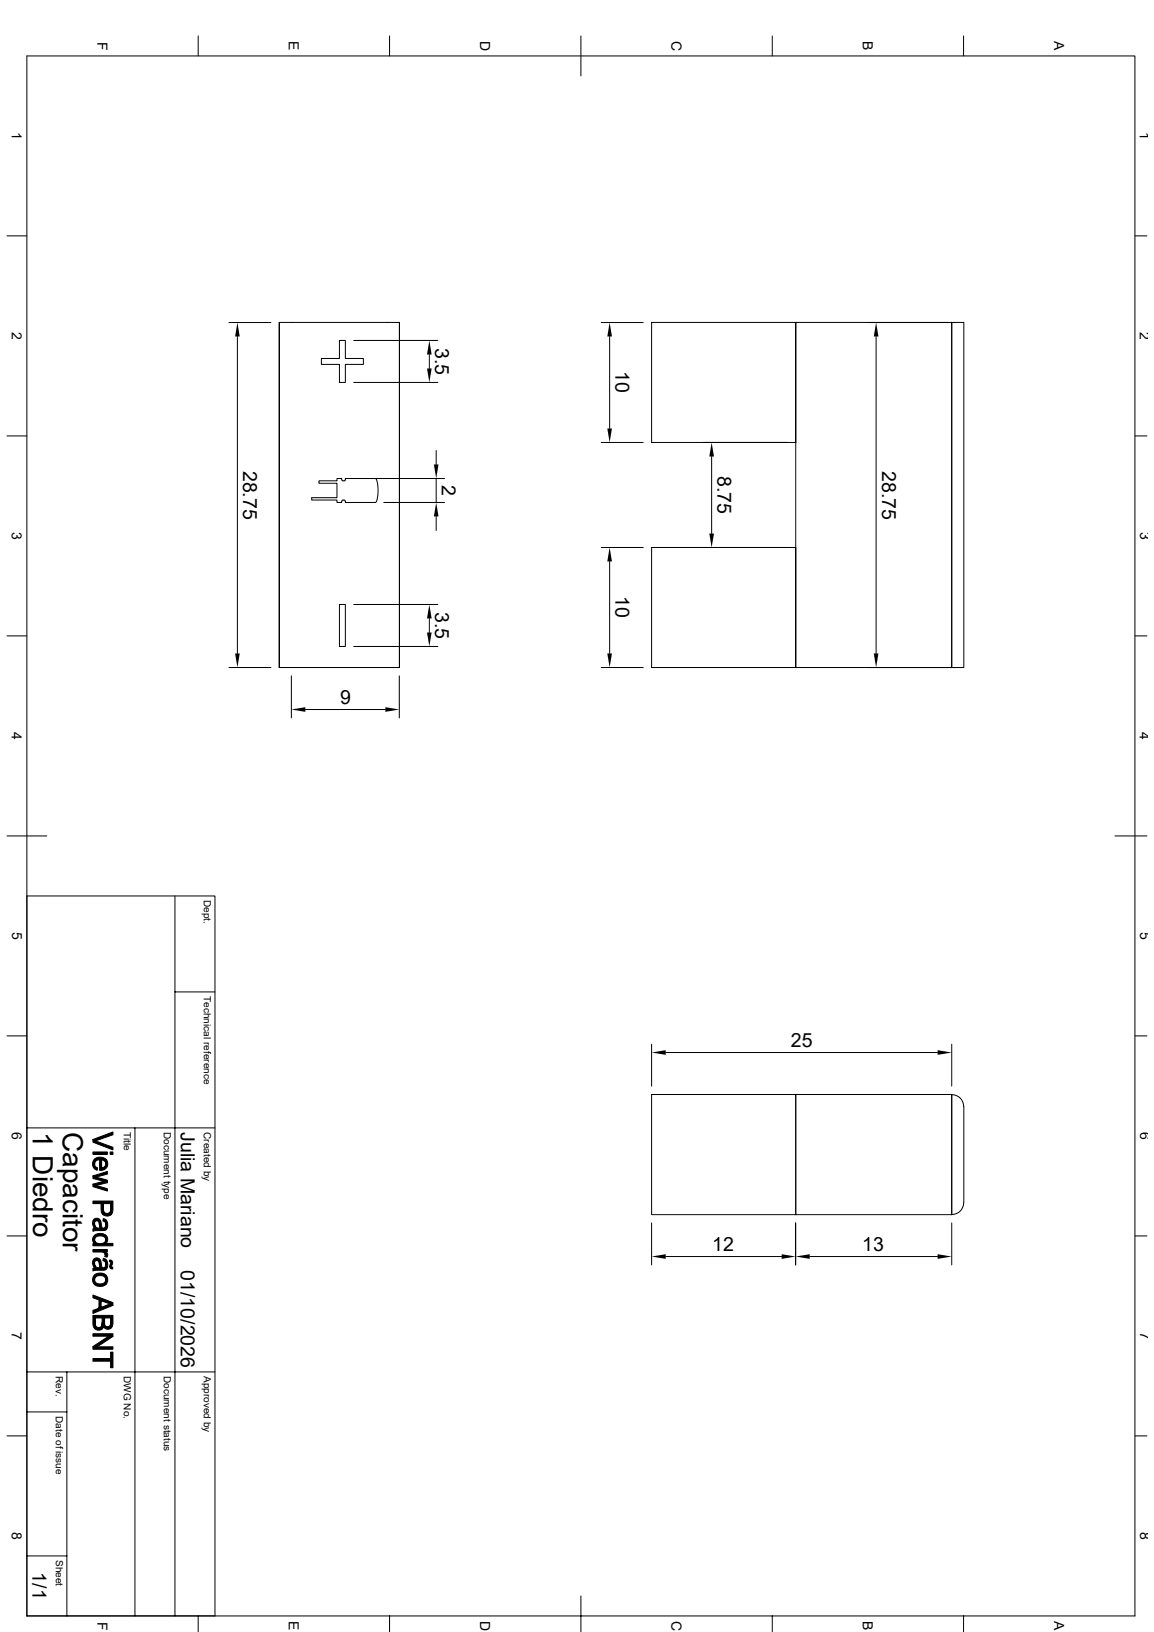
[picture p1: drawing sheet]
<svg xmlns="http://www.w3.org/2000/svg" width="420mm" height="594mm" viewBox="0 0 420 594" stroke-linecap="round" stroke-linejoin="round" font-family="sans-serif">
<g fill="none" stroke="#000" stroke-width=".36">
<path d="M72.1 13.1v7.3M141.8 13.1v7.3M211.4 13.1v14.5M281.1 13.1v7.3M350.7 13.1v7.3M9.8 20.4h403.2v567.7h-403.2zM2.5 85.9h7.3M413 85.9h4.4M83.3 117.4h15.3M101.6 117.3v125.7M145.4 117.3h-43.8v125.7M218.8 117.4h15.3"/>
<path d="M237.2 117.3h52.4v43.7h-52.4zM315.8 117.4h31.9M346.4 117.3h4.4v125.7h-4.4zM86.4 122.5v115.3M123.5 123.9h2.2v6.6h6.5v2.1h-6.5v6.6h-2.2v-6.6h-6.5v-2.1h6.5zM128.7 139.2h30.6M128.7 123.9h30.6M156.3 129v5.1M221.9 122.5v33.5M318.9 122.5v115.3M2.5 158.7h7.3M413 158.7h4.4"/>
<path d="M128.7 174.2h33.1M158.7 164v5M158.7 174.2v8.7M218.8 161h15.3M259 166.2v28M289.6 161v-43.7h56.8v125.7M289.6 161v82h58.1M124.8 182l-.4 .3v.6h-1.8v-.9h-9.1v-.9h9.1v-5.2h-6.5v-.9h6.5v-.8h1.8l.1 .7 .8 .1 .3-.2 .1-.6h10.9a7.5 7.5 0 0 1 .9 5.5v.6a3.1 3.1 0 0 1-.9 2.6h-10.9l-.1-.6-.3-.3M124.8 182h.5M139.7 182.9h22.1M158.7 188v5.1M218.8 199.3h15.3"/>
<path d="M237.2 199.3h52.4v43.7h-52.4zM221.9 204.3v33.5M2.5 231.4h7.3M123.5 220h2.2v15.3h-2.2zM128.7 220h30.6M128.7 235.3h30.6M156.3 225.1v5.1M413 231.4h4.4M83.3 243h15.3M101.6 243h43.8v-125.7v125.7M106 246v15.3M111.1 258.2h29.2"/>
<path d="M145.3 246v15.3M218.8 243h15.3M2.5 304.2h14.6M405.8 304.2h11.6M9.8 326.1h68.4v262M63.7 326.1v262M2.5 377h7.3M63.7 361h14.5M413 377h4.4M237.2 398.4h52.4v43.7h-52.4zM237.2 380v15.3M242.3 383.1h98.9"/>
<path d="M289.6 398.4h56.8v43.7h-56.8zM346.4 398.4a4.4 4.4 0 0 1 4.4 4.4l-.1 34.9a4.3 4.3 0 0 1-4.3 4.3M346.4 380v15.3M346.4 398.4v43.7M9.8 410.5h68.4M49.1 410.5v177.6M2.5 449.8h7.3M237.2 445.1v15.3M242.3 457.3h42.2M289.6 445.1v15.3M294.7 457.3h46.5M346.4 445.1v15.3"/>
<path d="M413 449.8h4.4M9.8 499.3h68.4M24.3 499.3v88.8M9.8 513.9h14.5M2.5 522.6h7.3M413 522.6h4.4M9.8 566.3h14.5M72.1 588.1v5.8M141.8 588.1v5.8M211.4 580.9v13M281.1 588.1v5.8M350.7 588.1v5.8"/>
</g>
<g fill="#000" stroke="#000" stroke-width=".36">
<path d="M33.8 414.7l7.3 2.9v.9l-7.3-2.8z" fill-rule="evenodd"/>
<path d="M33.8 414.7l7.3-2.7v1l-6.5 2.2z" fill-rule="evenodd"/>
<path d="M34.4 421.9l.1 2.3 1 .8-.1 .9a2.42 2.42 0 0 1-1-4z" fill-rule="evenodd"/>
<path d="M34.5 421.7a3.4 3.4 0 0 1 4 .2v1.7l-.6-1.1-.9-.4v3.8l-.8 .1v-3.9l-1.3 .5-.5 1.1z" fill-rule="evenodd"/>
<path d="M33.8 419.3h5.3v.9h-5.3z" fill-rule="evenodd"/>
<path d="M33.8 428l5.3-1.6v.9l-4.2 1.2z" fill-rule="evenodd"/>
<path d="M33.8 431l4.1-1.1 1.2 .5-4.1 1.1z" fill-rule="evenodd"/>
<path d="M33.8 431l5.3 1.6v.9l-5.3-1.6z" fill-rule="evenodd"/>
<path d="M33.8 428l5.3 1.5v.9l-5.3-1.5z" fill-rule="evenodd"/>
<path d="M37 422.1v2.9l1-.3 .4-.6 .1-2.2a2.35 2.35 0 0 1 .6 2.5 2.35 2.35 0 0 1-2.1 1.5z" fill-rule="evenodd"/>
<path d="M40.1 419.3h1v.9h-1z" fill-rule="evenodd"/>
<path d="M33.8 437.1h7.3v3.2l-.3 1.4-.5 .5v-4.1h-2.7l-.1 4-.7-1.3v-2.7h-3z" fill-rule="evenodd"/>
<path d="M34.4 445.3l.1 1.8z" fill-rule="evenodd"/>
<path d="M34.3 449.7l.2 2.9a1.84 1.84 0 0 1-.2-2.9z" fill-rule="evenodd"/>
<path d="M34.2 443.7l1.2-.3 1 .6v3v-.3a2.31 2.31 0 0 0-1.2-2.4 .83 .83 0 0 0-.8 1l-.1 1.6a2.42 2.42 0 0 1-.1-3.2z" fill-rule="evenodd"/>
<path d="M34.2 458.1l1.2-.3 1 .7v2.9v-.3a2.31 2.31 0 0 0-1.2-2.3 .83 .83 0 0 0-.8 1l-.1 1.5a2.48 2.48 0 0 1-.1-3.2z" fill-rule="evenodd"/>
<path d="M37.6 443.5l.9 .4v1.8l-.2-.9-.8-.4z" fill-rule="evenodd"/>
<path d="M37.6 458l.9 .3v1.9l-.2-.9-.8-.4z" fill-rule="evenodd"/>
<path d="M33.8 454.8h5.3v.8h-.8v1l-.3-.6-.7-.3h-3.5z" fill-rule="evenodd"/>
<path d="M34.5 445.9l.7 .9 1.2 .2 .1-2.8 .4 1.7a.86 .86 0 0 0 .9 1.1 .86 .86 0 0 0 .7-1.3v-1.8a2.39 2.39 0 0 1-.6 3.9l-3.1 .1-1 .2v-.8l.7-.2z" fill-rule="evenodd"/>
<path d="M34.4 449.6a2.89 2.89 0 0 1 4.8 1.5l-.2 .9-.5 .5v-1.3a2.28 2.28 0 0 0-3.7-.8l-.4 .8z" fill-rule="evenodd"/>
<path d="M38.3 455.6l.9 .9-.3 1.1-.8-.3z" fill-rule="evenodd"/>
<path d="M37.6 438.1v1.8a1.36 1.36 0 0 0 1.3 1.7 1.36 1.36 0 0 0 1.4-1.7v2.3a2.45 2.45 0 0 1-2.8-.1z" fill-rule="evenodd"/>
<path d="M39.9 458.6a1.12 1.12 0 0 1 1.1 .7 1.12 1.12 0 0 1-.4 1.3v1.2l-.3-2.4-.4-.2z" fill-rule="evenodd"/>
<path d="M34.5 451.6a2.24 2.24 0 0 0 2.1 1 2.24 2.24 0 0 0 1.9-1.4v1.3h2.6v.9h-7.3v-.8h.7z" fill-rule="evenodd"/>
<path d="M34.4 459.8l.1 1.7z" fill-rule="evenodd"/>
<path d="M34.2 464.2l.2-.2v1.8a2.12 2.12 0 0 0 2 1.5 2.12 2.12 0 0 0 2.1-1.5v1.7a2.75 2.75 0 0 1-3.4 .5 2.75 2.75 0 0 1-1.2-3.2z" fill-rule="evenodd"/>
<path d="M34.5 460.4l.7 .9 1.2 .1 .1-2.8 .4 1.7a.86 .86 0 0 0 .9 1.1 .86 .86 0 0 0 .7-1.2v-1.9a2.39 2.39 0 0 1-.6 4h-3.1l-1 .3v-.9l.7-.2z" fill-rule="evenodd"/>
<path d="M34.5 463.9a2.78 2.78 0 0 1 3.2-.4 2.78 2.78 0 0 1 1.5 2.9l-.7 1.1v-1.7a2.2 2.2 0 0 0-3.8-.8l-.3 .8z" fill-rule="evenodd"/>
<path d="M40.3 459.6l.1 2.1-.2-.1a1.76 1.76 0 0 1 .1-2z" fill-rule="evenodd"/>
<path d="M40.6 460.8l.4 .4v.7l-.4-.1z" fill-rule="evenodd"/>
<path d="M33.8 471.3l7.3 2.8v1l-.8-.5-3.5-1.2-.8 2.7v-3l-2.2-.7z" fill-rule="evenodd"/>
<path d="M36.8 473.4v2.4l3.5-1.2 .8 .5-7.3 2.9v-1.1l2.2-.8z" fill-rule="evenodd"/>
<path d="M34.7 479.7v1.8a1.32 1.32 0 0 0 1.3 1.6 1.32 1.32 0 0 0 1.2-1.8v2.4l-1 .4-1.4-.3z" fill-rule="evenodd"/>
<path d="M38.1 479.7v1.5a1.2 1.2 0 0 0 1.2 1.7 1.2 1.2 0 0 0 1-1.8v2.4l-1.3 .3-.8-.4-.3-.2z" fill-rule="evenodd"/>
<path d="M33.8 490.1l7.3 .1v.9h-7.3z" fill-rule="evenodd"/>
<path d="M33.8 485.4h7.3v1l-7.3-.1z" fill-rule="evenodd"/>
<path d="M33.8 490.1l5.7-3.8 1.6 .1-5.7 3.8z" fill-rule="evenodd"/>
<path d="M33.8 478.7h7.3v3l-.3 1.2-.5 .6v-3.8h-2.2l-.2 3.5-.2-.4-.5 .9v-4h-2.5l-.1 4-.7-1.4z" fill-rule="evenodd"/>
<path d="M33.8 494.5h6.5v-2.4h.8v5.7h-.8v-2.4h-6.5z" fill-rule="evenodd"/>
</g>
<g fill="#000">
<path d="M86.4 117.4l.8 5.1h-1.6zM155.4 134.1h1.7l-.8 5.1zM156.3 123.9l.8 5.1h-1.7zM221.9 117.4l.8 5.1h-1.7zM318.9 117.4l.8 5.1h-1.7zM221 156h1.7l-.8 5zM157.9 169h1.7l-.9 5.2zM259 161l.8 5.2h-1.7zM158.7 182.9l.9 5.1h-1.7zM258.1 194.2h1.7l-.8 5.1zM221.9 199.3l.8 5h-1.7zM85.6 237.8h1.6l-.8 5.2z"/>
<path d="M156.3 220l.8 5.1h-1.7zM155.4 230.2h1.7l-.8 5.1zM221 237.8h1.7l-.8 5.2zM318 237.8h1.7l-.8 5.2zM106 258.2l5.1-.8v1.7zM140.3 257.4l5 .8-5 .9zM237.2 383.1l5.1-.9v1.7zM341.2 382.2l5.2 .9-5.2 .8zM237.2 457.3l5.1-.8v1.7zM284.5 456.5l5.1 .8-5.1 .9zM289.6 457.3l5.1-.8v1.7zM341.2 456.5l5.2 .8-5.2 .9z"/>
</g>
<g font-size="10.2">
<text x="12" y="412" transform="rotate(90 12 412)">1 Diedro</text>
<text x="22.9" y="412" transform="rotate(90 22.9 412)">Capacitor</text>
</g>
<g font-size="7.1">
<text x="158.4" y="126.6" transform="rotate(90 158.4 126.6)">3.5</text>
<text x="224" y="135" transform="rotate(90 224 135)">10</text>
<text x="88.5" y="171.3" transform="rotate(90 88.5 171.3)">28.75</text>
<text x="261.1" y="173.2" transform="rotate(90 261.1 173.2)">8.75</text>
<text x="321" y="171.4" transform="rotate(90 321 171.4)">28.75</text>
<text x="160.8" y="176.6" transform="rotate(90 160.8 176.6)">2</text>
<text x="224" y="216.9" transform="rotate(90 224 216.9)">10</text>
<text x="158.4" y="222.7" transform="rotate(90 158.4 222.7)">3.5</text>
<text x="123.7" y="256.1">9</text>
<text x="287.8" y="381">25</text>
<text x="65.8" y="412" transform="rotate(90 65.8 412)">Julia Mariano</text>
<text x="259.2" y="455.3">12</text>
<text x="313.8" y="455.2">13</text>
<text x="65.8" y="462.2" transform="rotate(90 65.8 462.2)">01/10/2026</text>
<text x="11.8" y="572.3" transform="rotate(90 11.8 572.3)">1/1</text>
</g>
<g font-size="5.1">
<text x="35.5" y="15.2" transform="rotate(90 35.5 15.2)">F</text>
<text x="105.2" y="15" transform="rotate(90 105.2 15)">E</text>
<text x="174.8" y="14.9" transform="rotate(90 174.8 14.9)">D</text>
<text x="244.4" y="14.9" transform="rotate(90 244.4 14.9)">C</text>
<text x="314.1" y="15" transform="rotate(90 314.1 15)">B</text>
<text x="383.7" y="15" transform="rotate(90 383.7 15)">A</text>
<text x="4.3" y="48" transform="rotate(90 4.3 48)">1</text>
<text x="414.9" y="48" transform="rotate(90 414.9 48)">1</text>
<text x="4.3" y="120.8" transform="rotate(90 4.3 120.8)">2</text>
<text x="414.9" y="120.9" transform="rotate(90 414.9 120.9)">2</text>
<text x="4.4" y="193.6" transform="rotate(90 4.4 193.6)">3</text>
<text x="414.9" y="193.6" transform="rotate(90 414.9 193.6)">3</text>
<text x="4.3" y="266.4" transform="rotate(90 4.3 266.4)">4</text>
<text x="414.9" y="266.4" transform="rotate(90 414.9 266.4)">4</text>
<text x="4.4" y="339.2" transform="rotate(90 4.4 339.2)">5</text>
<text x="415" y="339.2" transform="rotate(90 415 339.2)">5</text>
<text x="4.4" y="412" transform="rotate(90 4.4 412)">6</text>
<text x="414.9" y="412" transform="rotate(90 414.9 412)">6</text>
<text x="4.4" y="484.8" transform="rotate(90 4.4 484.8)">7</text>
<text x="414.9" y="484.8" transform="rotate(90 414.9 484.8)">7</text>
<text x="4.4" y="557.6" transform="rotate(90 4.4 557.6)">8</text>
<text x="414.9" y="557.6" transform="rotate(90 414.9 557.6)">8</text>
<text x="35.5" y="590.2" transform="rotate(90 35.5 590.2)">F</text>
<text x="105.2" y="590.1" transform="rotate(90 105.2 590.1)">E</text>
<text x="174.8" y="590" transform="rotate(90 174.8 590)">D</text>
<text x="244.4" y="590" transform="rotate(90 244.4 590)">C</text>
<text x="314.1" y="590.1" transform="rotate(90 314.1 590.1)">B</text>
<text x="383.7" y="590.1" transform="rotate(90 383.7 590.1)">A</text>
</g>
<g font-size="3.6">
<text x="74.1" y="327.5" transform="rotate(90 74.1 327.5)">Dept.</text>
<text x="74.1" y="362.5" transform="rotate(90 74.1 362.5)">Technical reference</text>
<text x="45" y="412" transform="rotate(90 45 412)">Title</text>
<text x="59.6" y="412" transform="rotate(90 59.6 412)">Document type</text>
<text x="74.1" y="412" transform="rotate(90 74.1 412)">Created by</text>
<text x="20.3" y="500.8" transform="rotate(90 20.3 500.8)">Rev.</text>
<text x="45" y="500.8" transform="rotate(90 45 500.8)">DWG No.</text>
<text x="59.6" y="500.8" transform="rotate(90 59.6 500.8)">Document status</text>
<text x="74.1" y="500.8" transform="rotate(90 74.1 500.8)">Approved by</text>
<text x="20.3" y="515.3" transform="rotate(90 20.3 515.3)">Date of issue</text>
<text x="20.3" y="567.7" transform="rotate(90 20.3 567.7)">Sheet</text>
</g>
</svg>
